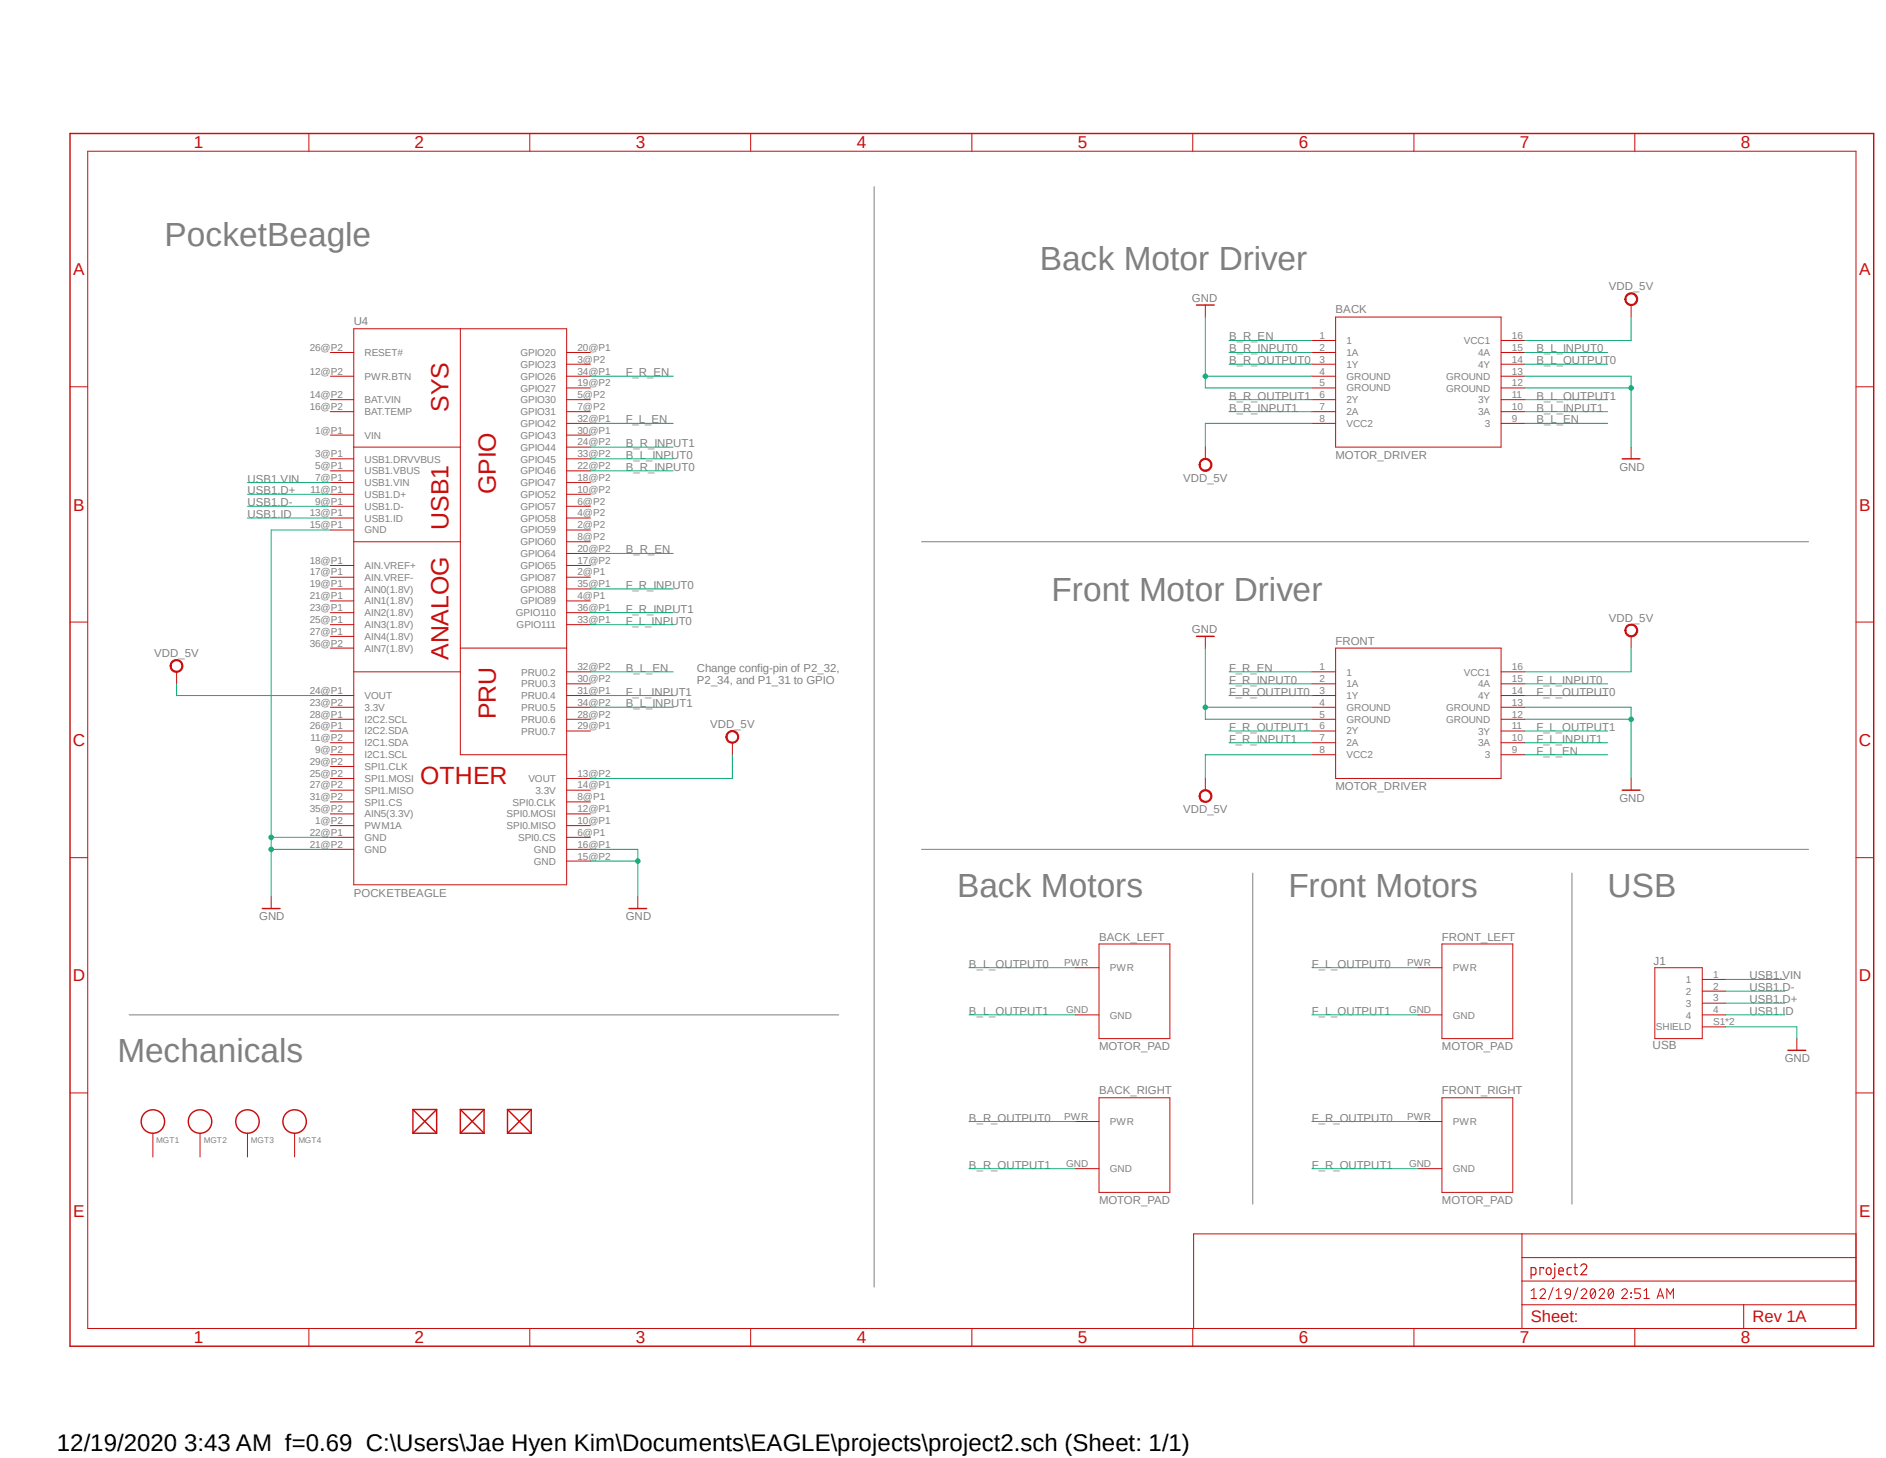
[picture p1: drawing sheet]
<?xml version="1.0" encoding="utf-8"?>
<!DOCTYPE eagle SYSTEM "eagle.dtd">
<eagle version="9.6.2">
<drawing>
<settings>
<setting alwaysvectorfont="no"/>
<setting verticaltext="up"/>
</settings>
<grid distance="0.1" unitdist="inch" unit="inch" style="lines" multiple="1" display="yes" altdistance="0.01" altunitdist="inch" altunit="inch"/>
<schematic xreflabel="%F%N/%S.%C%R" xrefpart="/%S.%C%R">
<libraries>
<library name="project2">
<symbols>
<symbol name="FRAMES_A3L-LOC">
<wire x1="241.3" y1="3.81" x2="311.785" y2="3.81" width="0.1016" layer="94"/>
<wire x1="311.785" y1="3.81" x2="359.41" y2="3.81" width="0.1016" layer="94"/>
<wire x1="359.41" y1="3.81" x2="383.54" y2="3.81" width="0.1016" layer="94"/>
<wire x1="383.54" y1="3.81" x2="383.54" y2="8.89" width="0.1016" layer="94"/>
<wire x1="383.54" y1="8.89" x2="383.54" y2="13.97" width="0.1016" layer="94"/>
<wire x1="383.54" y1="13.97" x2="383.54" y2="19.05" width="0.1016" layer="94"/>
<wire x1="383.54" y1="19.05" x2="383.54" y2="24.13" width="0.1016" layer="94"/>
<wire x1="241.3" y1="3.81" x2="241.3" y2="24.13" width="0.1016" layer="94"/>
<wire x1="241.3" y1="24.13" x2="311.785" y2="24.13" width="0.1016" layer="94"/>
<wire x1="311.785" y1="24.13" x2="383.54" y2="24.13" width="0.1016" layer="94"/>
<wire x1="359.41" y1="3.81" x2="359.41" y2="8.89" width="0.1016" layer="94"/>
<wire x1="359.41" y1="8.89" x2="383.54" y2="8.89" width="0.1016" layer="94"/>
<wire x1="359.41" y1="8.89" x2="311.785" y2="8.89" width="0.1016" layer="94"/>
<wire x1="311.785" y1="8.89" x2="311.785" y2="3.81" width="0.1016" layer="94"/>
<wire x1="311.785" y1="8.89" x2="311.785" y2="13.97" width="0.1016" layer="94"/>
<wire x1="311.785" y1="13.97" x2="383.54" y2="13.97" width="0.1016" layer="94"/>
<wire x1="311.785" y1="13.97" x2="311.785" y2="19.05" width="0.1016" layer="94"/>
<wire x1="311.785" y1="19.05" x2="383.54" y2="19.05" width="0.1016" layer="94"/>
<wire x1="311.785" y1="19.05" x2="311.785" y2="24.13" width="0.1016" layer="94"/>
<text x="313.69" y="15.24" size="2.54" layer="94" font="vector">&gt;DRAWING_NAME</text>
<text x="313.69" y="10.16" size="2.286" layer="94" font="vector">&gt;LAST_DATE_TIME</text>
<text x="313.69" y="5.08" size="2.54" layer="94">Sheet:</text>
<frame x1="0" y1="0" x2="387.35" y2="260.35" columns="8" rows="5" layer="94"/>
<text x="361.315" y="5.08" size="2.54" layer="94">Rev 1A</text>
</symbol>
<symbol name="POCKETBEAGLE">
<wire x1="0" y1="0" x2="0" y2="45.72" width="0.1524" layer="94"/>
<wire x1="0" y1="45.72" x2="0" y2="73.66" width="0.1524" layer="94"/>
<wire x1="0" y1="73.66" x2="0" y2="93.98" width="0.1524" layer="94"/>
<wire x1="0" y1="93.98" x2="0" y2="119.38" width="0.1524" layer="94"/>
<wire x1="45.72" y1="119.38" x2="45.72" y2="50.8" width="0.1524" layer="94"/>
<wire x1="45.72" y1="50.8" x2="45.72" y2="27.94" width="0.1524" layer="94"/>
<wire x1="45.72" y1="27.94" x2="45.72" y2="0" width="0.1524" layer="94"/>
<wire x1="45.72" y1="0" x2="0" y2="0" width="0.1524" layer="94"/>
<pin name="RESET#" x="-5.08" y="114.3" length="middle"/>
<pin name="PWR.BTN" x="-5.08" y="109.22" length="middle"/>
<pin name="BAT.VIN" x="-5.08" y="104.14" length="middle" direction="pwr"/>
<pin name="BAT.TEMP" x="-5.08" y="101.6" length="middle"/>
<pin name="VIN" x="-5.08" y="96.52" length="middle" direction="pwr"/>
<pin name="USB1.DRVVBUS" x="-5.08" y="91.44" length="middle"/>
<pin name="USB1.VBUS" x="-5.08" y="88.9" length="middle"/>
<pin name="USB1.VIN" x="-5.08" y="86.36" length="middle"/>
<pin name="USB1.D+" x="-5.08" y="83.82" length="middle"/>
<pin name="USB1.D-" x="-5.08" y="81.28" length="middle"/>
<pin name="USB1.ID" x="-5.08" y="78.74" length="middle"/>
<pin name="GND@1" x="-5.08" y="76.2" length="middle"/>
<pin name="VOUT@1" x="-5.08" y="40.64" length="middle" direction="pwr"/>
<pin name="3.3V@2" x="-5.08" y="38.1" length="middle"/>
<pin name="I2C2.SCL" x="-5.08" y="35.56" length="middle"/>
<pin name="GPIO42" x="50.8" y="99.06" length="middle" rot="R180"/>
<pin name="GPIO43" x="50.8" y="96.52" length="middle" rot="R180"/>
<pin name="I2C2.SDA" x="-5.08" y="33.02" length="middle"/>
<pin name="SPI1.CLK" x="-5.08" y="25.4" length="middle"/>
<pin name="SPI1.MOSI" x="-5.08" y="22.86" length="middle"/>
<pin name="SPI1.MISO" x="-5.08" y="20.32" length="middle"/>
<pin name="SPI1.CS" x="-5.08" y="17.78" length="middle"/>
<pin name="AIN5(3.3V)" x="-5.08" y="15.24" length="middle"/>
<pin name="GPIO26" x="50.8" y="109.22" length="middle" rot="R180"/>
<pin name="GPIO45" x="50.8" y="91.44" length="middle" rot="R180"/>
<pin name="GPIO110" x="50.8" y="58.42" length="middle" rot="R180"/>
<pin name="GND@3" x="-5.08" y="10.16" length="middle" direction="pwr"/>
<pin name="GND@5" x="-5.08" y="7.62" length="middle" direction="pwr"/>
<pin name="AIN.VREF+" x="-5.08" y="68.58" length="middle"/>
<pin name="AIN.VREF-" x="-5.08" y="66.04" length="middle"/>
<pin name="AIN0(1.8V)" x="-5.08" y="63.5" length="middle"/>
<pin name="AIN1(1.8V)" x="-5.08" y="60.96" length="middle"/>
<pin name="AIN2(1.8V)" x="-5.08" y="58.42" length="middle"/>
<pin name="AIN3(1.8V)" x="-5.08" y="55.88" length="middle"/>
<pin name="AIN4(1.8V)" x="-5.08" y="53.34" length="middle"/>
<pin name="AIN7(1.8V)" x="-5.08" y="50.8" length="middle"/>
<pin name="VOUT@2" x="50.8" y="22.86" length="middle" direction="pwr" rot="R180"/>
<pin name="3.3V@1" x="50.8" y="20.32" length="middle" rot="R180"/>
<pin name="I2C1.SCL" x="-5.08" y="27.94" length="middle"/>
<pin name="I2C1.SDA" x="-5.08" y="30.48" length="middle"/>
<pin name="GPIO31" x="50.8" y="101.6" length="middle" rot="R180"/>
<pin name="GPIO30" x="50.8" y="104.14" length="middle" rot="R180"/>
<pin name="SPI0.CLK" x="50.8" y="17.78" length="middle" rot="R180"/>
<pin name="SPI0.MOSI" x="50.8" y="15.24" length="middle" rot="R180"/>
<pin name="SPI0.MISO" x="50.8" y="12.7" length="middle" rot="R180"/>
<pin name="SPI0.CS" x="50.8" y="10.16" length="middle" rot="R180"/>
<pin name="GPIO87" x="50.8" y="66.04" length="middle" rot="R180"/>
<pin name="GPIO23" x="50.8" y="111.76" length="middle" rot="R180"/>
<pin name="GPIO89" x="50.8" y="60.96" length="middle" rot="R180"/>
<pin name="PWM1A" x="-5.08" y="12.7" length="middle"/>
<pin name="GND@2" x="50.8" y="7.62" length="middle" direction="pwr" rot="R180"/>
<pin name="GND@4" x="50.8" y="5.08" length="middle" direction="pwr" rot="R180"/>
<pin name="GPIO20" x="50.8" y="114.3" length="middle" rot="R180"/>
<pin name="GPIO27" x="50.8" y="106.68" length="middle" rot="R180"/>
<pin name="GPIO44" x="50.8" y="93.98" length="middle" rot="R180"/>
<pin name="GPIO46" x="50.8" y="88.9" length="middle" rot="R180"/>
<pin name="GPIO47" x="50.8" y="86.36" length="middle" rot="R180"/>
<pin name="GPIO52" x="50.8" y="83.82" length="middle" rot="R180"/>
<pin name="GPIO57" x="50.8" y="81.28" length="middle" rot="R180"/>
<pin name="GPIO58" x="50.8" y="78.74" length="middle" rot="R180"/>
<pin name="GPIO59" x="50.8" y="76.2" length="middle" rot="R180"/>
<pin name="GPIO60" x="50.8" y="73.66" length="middle" rot="R180"/>
<pin name="GPIO64" x="50.8" y="71.12" length="middle" rot="R180"/>
<pin name="GPIO65" x="50.8" y="68.58" length="middle" rot="R180"/>
<pin name="GPIO111" x="50.8" y="55.88" length="middle" rot="R180"/>
<pin name="PRU0.2" x="50.8" y="45.72" length="middle" rot="R180"/>
<pin name="PRU0.3" x="50.8" y="43.18" length="middle" rot="R180"/>
<pin name="PRU0.4" x="50.8" y="40.64" length="middle" rot="R180"/>
<pin name="PRU0.5" x="50.8" y="38.1" length="middle" rot="R180"/>
<pin name="PRU0.6" x="50.8" y="35.56" length="middle" rot="R180"/>
<pin name="PRU0.7" x="50.8" y="33.02" length="middle" rot="R180"/>
<wire x1="0" y1="119.38" x2="22.86" y2="119.38" width="0.1524" layer="94"/>
<wire x1="22.86" y1="119.38" x2="45.72" y2="119.38" width="0.1524" layer="94"/>
<wire x1="0" y1="93.98" x2="22.86" y2="93.98" width="0.1524" layer="94"/>
<wire x1="22.86" y1="93.98" x2="22.86" y2="119.38" width="0.1524" layer="94"/>
<text x="20.32" y="101.6" size="3.81" layer="94" rot="R90">SYS</text>
<wire x1="0" y1="73.66" x2="22.86" y2="73.66" width="0.1524" layer="94"/>
<wire x1="22.86" y1="73.66" x2="22.86" y2="93.98" width="0.1524" layer="94"/>
<text x="20.32" y="76.2" size="3.81" layer="94" rot="R90">USB1</text>
<wire x1="0" y1="45.72" x2="22.86" y2="45.72" width="0.1524" layer="94"/>
<wire x1="22.86" y1="45.72" x2="22.86" y2="50.8" width="0.1524" layer="94"/>
<text x="20.32" y="48.26" size="3.81" layer="94" rot="R90">ANALOG</text>
<wire x1="22.86" y1="50.8" x2="22.86" y2="73.66" width="0.1524" layer="94"/>
<wire x1="22.86" y1="50.8" x2="45.72" y2="50.8" width="0.1524" layer="94"/>
<text x="30.48" y="83.82" size="3.81" layer="94" rot="R90">GPIO</text>
<wire x1="45.72" y1="27.94" x2="22.86" y2="27.94" width="0.1524" layer="94"/>
<wire x1="22.86" y1="27.94" x2="22.86" y2="45.72" width="0.1524" layer="94"/>
<text x="30.48" y="35.56" size="3.81" layer="94" rot="R90">PRU</text>
<text x="33.02" y="25.4" size="3.81" layer="94" rot="R180">OTHER</text>
<text x="0" y="121.92" size="1.778" layer="95" rot="MR180">&gt;NAME</text>
<text x="0" y="-2.54" size="1.778" layer="96">&gt;VALUE</text>
<pin name="GPIO88" x="50.8" y="63.5" length="middle" rot="R180"/>
</symbol>
<symbol name="292303-9">
<wire x1="-5.08" y1="7.62" x2="-5.08" y2="-7.62" width="0.127" layer="94"/>
<wire x1="-5.08" y1="-7.62" x2="5.08" y2="-7.62" width="0.127" layer="94"/>
<wire x1="5.08" y1="-7.62" x2="5.08" y2="7.62" width="0.127" layer="94"/>
<wire x1="5.08" y1="7.62" x2="-5.08" y2="7.62" width="0.127" layer="94"/>
<text x="-5.33773125" y="8.13368125" size="1.779240625" layer="95">&gt;NAME</text>
<text x="-5.5921" y="-9.91326875" size="1.779309375" layer="96">&gt;VALUE</text>
<pin name="1" x="10.16" y="5.08" length="middle" direction="pas" rot="R180"/>
<pin name="2" x="10.16" y="2.54" length="middle" direction="pas" rot="R180"/>
<pin name="3" x="10.16" y="0" length="middle" direction="pas" rot="R180"/>
<pin name="4" x="10.16" y="-2.54" length="middle" direction="pas" rot="R180"/>
<pin name="SHIELD" x="10.16" y="-5.08" length="middle" direction="pas" rot="R180"/>
</symbol>
<symbol name="VDD_5V">
<circle x="0" y="1.27" radius="1.27" width="0.254" layer="94"/>
<pin name="VDD_5V" x="0" y="-2.54" visible="off" length="short" direction="sup" rot="R90"/>
<text x="0" y="4.064" size="1.778" layer="96" align="center">&gt;VALUE</text>
</symbol>
<symbol name="GND">
<wire x1="-1.905" y1="0" x2="1.905" y2="0" width="0.254" layer="94"/>
<pin name="GND" x="0" y="2.54" visible="off" length="short" direction="sup" rot="R270"/>
<text x="-2.54" y="-2.54" size="1.778" layer="96">&gt;VALUE</text>
</symbol>
<symbol name="MOTOR_PAD">
<wire x1="0" y1="0" x2="0" y2="20.32" width="0.1524" layer="94"/>
<wire x1="0" y1="20.32" x2="15.24" y2="20.32" width="0.1524" layer="94"/>
<wire x1="15.24" y1="20.32" x2="15.24" y2="0" width="0.1524" layer="94"/>
<wire x1="15.24" y1="0" x2="0" y2="0" width="0.1524" layer="94"/>
<pin name="PWR" x="-5.08" y="15.24" length="middle"/>
<pin name="GND" x="-5.08" y="5.08" length="middle"/>
<text x="0" y="-2.54" size="1.778" layer="96">&gt;VALUE</text>
<text x="0" y="22.86" size="1.778" layer="95" rot="MR180">&gt;NAME</text>
</symbol>
<symbol name="MOTOR_DRIVER">
<pin name="1" x="-5.08" y="22.86" length="middle" direction="pas"/>
<pin name="1A" x="-5.08" y="20.32" length="middle" direction="in"/>
<pin name="1Y" x="-5.08" y="17.78" length="middle" direction="out"/>
<pin name="GROUND@1" x="-5.08" y="15.24" length="middle" direction="pas"/>
<pin name="GROUND@2" x="-5.08" y="12.7" length="middle" direction="pas"/>
<pin name="2Y" x="-5.08" y="10.16" length="middle" direction="out"/>
<pin name="2A" x="-5.08" y="7.62" length="middle" direction="in"/>
<pin name="VCC2" x="-5.08" y="5.08" length="middle" direction="pwr"/>
<pin name="3" x="40.64" y="5.08" length="middle" direction="pas" rot="R180"/>
<pin name="3A" x="40.64" y="7.62" length="middle" direction="in" rot="R180"/>
<pin name="3Y" x="40.64" y="10.16" length="middle" direction="out" rot="R180"/>
<pin name="GROUND@3" x="40.64" y="15.24" length="middle" direction="pas" rot="R180"/>
<pin name="4Y" x="40.64" y="17.78" length="middle" direction="out" rot="R180"/>
<pin name="4A" x="40.64" y="20.32" length="middle" direction="in" rot="R180"/>
<pin name="VCC1" x="40.64" y="22.86" length="middle" direction="pwr" rot="R180"/>
<wire x1="0" y1="27.94" x2="0" y2="0" width="0.1524" layer="94"/>
<wire x1="0" y1="0" x2="35.56" y2="0" width="0.1524" layer="94"/>
<wire x1="35.56" y1="0" x2="35.56" y2="27.94" width="0.1524" layer="94"/>
<wire x1="35.56" y1="27.94" x2="0" y2="27.94" width="0.1524" layer="94"/>
<text x="0" y="-2.54" size="1.778" layer="96">&gt;VALUE</text>
<text x="0" y="30.48" size="1.778" layer="95" rot="MR180">&gt;NAME</text>
<pin name="GROUND@4" x="40.64" y="12.7" length="middle" direction="pas" rot="R180"/>
</symbol>
<symbol name="MOUNTING_HOLE">
<circle x="0" y="2.54" radius="2.54" width="0.254" layer="94"/>
<pin name="P$1" x="0" y="-5.08" visible="off" length="middle" rot="R90"/>
<text x="0.762" y="-2.032" size="1.27" layer="95">&gt;NAME</text>
</symbol>
<symbol name="FIDUCIAL">
<wire x1="-2.54" y1="-2.54" x2="2.54" y2="2.54" width="0.254" layer="94"/>
<wire x1="-2.54" y1="2.54" x2="2.54" y2="-2.54" width="0.254" layer="94"/>
<wire x1="-2.54" y1="2.54" x2="2.54" y2="2.54" width="0.254" layer="94"/>
<wire x1="2.54" y1="2.54" x2="2.54" y2="-2.54" width="0.254" layer="94"/>
<wire x1="2.54" y1="-2.54" x2="-2.54" y2="-2.54" width="0.254" layer="94"/>
<wire x1="-2.54" y1="-2.54" x2="-2.54" y2="2.54" width="0.254" layer="94"/>
<pin name="P$1" x="0" y="0" visible="off" length="point" direction="nc"/>
</symbol>
</symbols>
<devicesets>
<deviceset name="FRAMES_A3L-LOC" prefix="FRAME" uservalue="yes">
<gates>
<gate name="G$1" symbol="FRAMES_A3L-LOC" x="0" y="0"/>
</gates>
<devices>
<device name="">
<technologies>
<technology name=""/>
</technologies>
</device>
</devices>
</deviceset>
<deviceset name="POCKETBEAGLE" prefix="U">
<gates>
<gate name="G$1" symbol="POCKETBEAGLE" x="0" y="0"/>
</gates>
<devices>
<device name="" package="POCKETBEAGLE">
<connects>
<connect gate="G$1" pin="3.3V@1" pad="14@P1"/>
<connect gate="G$1" pin="3.3V@2" pad="23@P2"/>
<connect gate="G$1" pin="AIN.VREF+" pad="18@P1"/>
<connect gate="G$1" pin="AIN.VREF-" pad="17@P1"/>
<connect gate="G$1" pin="AIN0(1.8V)" pad="19@P1"/>
<connect gate="G$1" pin="AIN1(1.8V)" pad="21@P1"/>
<connect gate="G$1" pin="AIN2(1.8V)" pad="23@P1"/>
<connect gate="G$1" pin="AIN3(1.8V)" pad="25@P1"/>
<connect gate="G$1" pin="AIN4(1.8V)" pad="27@P1"/>
<connect gate="G$1" pin="AIN5(3.3V)" pad="35@P2"/>
<connect gate="G$1" pin="AIN7(1.8V)" pad="36@P2"/>
<connect gate="G$1" pin="BAT.TEMP" pad="16@P2"/>
<connect gate="G$1" pin="BAT.VIN" pad="14@P2"/>
<connect gate="G$1" pin="GND@1" pad="15@P1"/>
<connect gate="G$1" pin="GND@2" pad="16@P1"/>
<connect gate="G$1" pin="GND@3" pad="22@P1"/>
<connect gate="G$1" pin="GND@4" pad="15@P2"/>
<connect gate="G$1" pin="GND@5" pad="21@P2"/>
<connect gate="G$1" pin="GPIO110" pad="36@P1"/>
<connect gate="G$1" pin="GPIO111" pad="33@P1"/>
<connect gate="G$1" pin="GPIO20" pad="20@P1"/>
<connect gate="G$1" pin="GPIO23" pad="3@P2"/>
<connect gate="G$1" pin="GPIO26" pad="34@P1"/>
<connect gate="G$1" pin="GPIO27" pad="19@P2"/>
<connect gate="G$1" pin="GPIO30" pad="5@P2"/>
<connect gate="G$1" pin="GPIO31" pad="7@P2"/>
<connect gate="G$1" pin="GPIO42" pad="32@P1"/>
<connect gate="G$1" pin="GPIO43" pad="30@P1"/>
<connect gate="G$1" pin="GPIO44" pad="24@P2"/>
<connect gate="G$1" pin="GPIO45" pad="33@P2"/>
<connect gate="G$1" pin="GPIO46" pad="22@P2"/>
<connect gate="G$1" pin="GPIO47" pad="18@P2"/>
<connect gate="G$1" pin="GPIO52" pad="10@P2"/>
<connect gate="G$1" pin="GPIO57" pad="6@P2"/>
<connect gate="G$1" pin="GPIO58" pad="4@P2"/>
<connect gate="G$1" pin="GPIO59" pad="2@P2"/>
<connect gate="G$1" pin="GPIO60" pad="8@P2"/>
<connect gate="G$1" pin="GPIO64" pad="20@P2"/>
<connect gate="G$1" pin="GPIO65" pad="17@P2"/>
<connect gate="G$1" pin="GPIO87" pad="2@P1"/>
<connect gate="G$1" pin="GPIO88" pad="35@P1"/>
<connect gate="G$1" pin="GPIO89" pad="4@P1"/>
<connect gate="G$1" pin="I2C1.SCL" pad="9@P2"/>
<connect gate="G$1" pin="I2C1.SDA" pad="11@P2"/>
<connect gate="G$1" pin="I2C2.SCL" pad="28@P1"/>
<connect gate="G$1" pin="I2C2.SDA" pad="26@P1"/>
<connect gate="G$1" pin="PRU0.2" pad="32@P2"/>
<connect gate="G$1" pin="PRU0.3" pad="30@P2"/>
<connect gate="G$1" pin="PRU0.4" pad="31@P1"/>
<connect gate="G$1" pin="PRU0.5" pad="34@P2"/>
<connect gate="G$1" pin="PRU0.6" pad="28@P2"/>
<connect gate="G$1" pin="PRU0.7" pad="29@P1"/>
<connect gate="G$1" pin="PWM1A" pad="1@P2"/>
<connect gate="G$1" pin="PWR.BTN" pad="12@P2"/>
<connect gate="G$1" pin="RESET#" pad="26@P2"/>
<connect gate="G$1" pin="SPI0.CLK" pad="8@P1"/>
<connect gate="G$1" pin="SPI0.CS" pad="6@P1"/>
<connect gate="G$1" pin="SPI0.MISO" pad="10@P1"/>
<connect gate="G$1" pin="SPI0.MOSI" pad="12@P1"/>
<connect gate="G$1" pin="SPI1.CLK" pad="29@P2"/>
<connect gate="G$1" pin="SPI1.CS" pad="31@P2"/>
<connect gate="G$1" pin="SPI1.MISO" pad="27@P2"/>
<connect gate="G$1" pin="SPI1.MOSI" pad="25@P2"/>
<connect gate="G$1" pin="USB1.D+" pad="11@P1"/>
<connect gate="G$1" pin="USB1.D-" pad="9@P1"/>
<connect gate="G$1" pin="USB1.DRVVBUS" pad="3@P1"/>
<connect gate="G$1" pin="USB1.ID" pad="13@P1"/>
<connect gate="G$1" pin="USB1.VBUS" pad="5@P1"/>
<connect gate="G$1" pin="USB1.VIN" pad="7@P1"/>
<connect gate="G$1" pin="VIN" pad="1@P1"/>
<connect gate="G$1" pin="VOUT@1" pad="24@P1"/>
<connect gate="G$1" pin="VOUT@2" pad="13@P2"/>
</connects>
<technologies>
<technology name=""/>
</technologies>
</device>
</devices>
</deviceset>
<deviceset name="USB" prefix="J">
<gates>
<gate name="G$1" symbol="292303-9" x="0" y="0"/>
</gates>
<devices>
<device name="" package="J_SMD_292303-9-4_2,2.5_14.85_14.06_8.9">
<connects>
<connect gate="G$1" pin="1" pad="1"/>
<connect gate="G$1" pin="2" pad="2"/>
<connect gate="G$1" pin="3" pad="3"/>
<connect gate="G$1" pin="4" pad="4"/>
<connect gate="G$1" pin="SHIELD" pad="S1 S2"/>
</connects>
<technologies>
<technology name="">
<attribute name="AVAILABILITY" value="Good"/>
<attribute name="CENTERLINE_PITCH" value="2 mm[.078 in]"/>
<attribute name="COMMENT" value="292303-9"/>
<attribute name="DESCRIPTION" value=" Conn USB 2.0 Type A RCP 4 POS Solder RA Thru-Hole 4 Terminal 1 Port Automotive Tray "/>
<attribute name="EU_ROHS_COMPLIANCE" value="Compliant"/>
<attribute name="MF" value="TE Connectivity"/>
<attribute name="MP" value="292303-9"/>
<attribute name="NUMBER_OF_POSITIONS" value="4"/>
<attribute name="PACKAGE" value="None"/>
<attribute name="PRICE" value="None"/>
<attribute name="PRODUCT_TYPE" value="Connector"/>
<attribute name="PURCHASE-URL" value="https://pricing.snapeda.com/search/part/292303-9/?ref=eda"/>
</technology>
</technologies>
</device>
</devices>
</deviceset>
<deviceset name="VDD_5V" prefix="SUPPLY">
<gates>
<gate name="G$1" symbol="VDD_5V" x="0" y="2.54"/>
</gates>
<devices>
<device name="">
<technologies>
<technology name=""/>
</technologies>
</device>
</devices>
</deviceset>
<deviceset name="GND" prefix="GND">
<gates>
<gate name="1" symbol="GND" x="0" y="0"/>
</gates>
<devices>
<device name="">
<technologies>
<technology name=""/>
</technologies>
</device>
</devices>
</deviceset>
<deviceset name="MOTOR_PAD" prefix="U">
<gates>
<gate name="G$1" symbol="MOTOR_PAD" x="0" y="0"/>
</gates>
<devices>
<device name="" package="MOTOR_PAD">
<connects>
<connect gate="G$1" pin="GND" pad="GND"/>
<connect gate="G$1" pin="PWR" pad="PWR"/>
</connects>
<technologies>
<technology name=""/>
</technologies>
</device>
</devices>
</deviceset>
<deviceset name="MOTOR_DRIVER" prefix="U">
<gates>
<gate name="A" symbol="MOTOR_DRIVER" x="0" y="0"/>
</gates>
<devices>
<device name="" package="MOTOR_DRIVER">
<connects>
<connect gate="A" pin="1" pad="1"/>
<connect gate="A" pin="1A" pad="2"/>
<connect gate="A" pin="1Y" pad="3"/>
<connect gate="A" pin="2A" pad="7"/>
<connect gate="A" pin="2Y" pad="6"/>
<connect gate="A" pin="3" pad="9"/>
<connect gate="A" pin="3A" pad="10"/>
<connect gate="A" pin="3Y" pad="11"/>
<connect gate="A" pin="4A" pad="15"/>
<connect gate="A" pin="4Y" pad="14"/>
<connect gate="A" pin="GROUND@1" pad="4"/>
<connect gate="A" pin="GROUND@2" pad="5"/>
<connect gate="A" pin="GROUND@3" pad="13"/>
<connect gate="A" pin="GROUND@4" pad="12"/>
<connect gate="A" pin="VCC1" pad="16"/>
<connect gate="A" pin="VCC2" pad="8"/>
</connects>
<technologies>
<technology name="">
<attribute name="DATASHEET_URL" value="http://www.ti.com/lit/gpn/L293D" constant="no"/>
<attribute name="DESCRIPTION" value="Quadruple Half-H Drivers" constant="no"/>
<attribute name="FAMILY_NAME" value="PERIPHERAL DRIVER AND ACTUATOR" constant="no"/>
<attribute name="GENERIC_PART_NUMBER" value="L293D" constant="no"/>
<attribute name="INDUSTRY_STD_PKG_TYPE" value="PDIP" constant="no"/>
<attribute name="MANUFACTURER" value="Texas Instruments" constant="no"/>
<attribute name="PACKAGE_DESIGNATOR" value="NE" constant="no"/>
<attribute name="PIN_COUNT" value="16" constant="no"/>
</technology>
</technologies>
</device>
</devices>
</deviceset>
<deviceset name="MOUNTING_HOLE" prefix="MGT">
<gates>
<gate name="G$1" symbol="MOUNTING_HOLE" x="0" y="0"/>
</gates>
<devices>
<device name="" package="MOUNTING_HOLE">
<connects>
<connect gate="G$1" pin="P$1" pad="P$1"/>
</connects>
<technologies>
<technology name=""/>
</technologies>
</device>
</devices>
</deviceset>
<deviceset name="FIDUCIAL" prefix="FUD">
<gates>
<gate name="G$1" symbol="FIDUCIAL" x="0" y="0"/>
</gates>
<devices>
<device name="" package="FIDUCIAL_40MIL">
<connects>
<connect gate="G$1" pin="P$1" pad="P$1"/>
</connects>
<technologies>
<technology name=""/>
</technologies>
</device>
</devices>
</deviceset>
</devicesets>
</library>
</libraries>
<attributes>
</attributes>
<variantdefs>
</variantdefs>
<classes>
<class number="0" name="default" width="0" drill="0">
</class>
</classes>
<parts>
<part name="FRAME1" library="project2" deviceset="FRAMES_A3L-LOC" device=""/>
<part name="U4" library="project2" deviceset="POCKETBEAGLE" device=""/>
<part name="J1" library="project2" deviceset="USB" device=""/>
<part name="SUPPLY1" library="project2" deviceset="VDD_5V" device=""/>
<part name="SUPPLY2" library="project2" deviceset="VDD_5V" device=""/>
<part name="GND1" library="project2" deviceset="GND" device=""/>
<part name="GND2" library="project2" deviceset="GND" device=""/>
<part name="FRONT_LEFT" library="project2" deviceset="MOTOR_PAD" device=""/>
<part name="BACK_LEFT" library="project2" deviceset="MOTOR_PAD" device=""/>
<part name="BACK_RIGHT" library="project2" deviceset="MOTOR_PAD" device=""/>
<part name="FRONT_RIGHT" library="project2" deviceset="MOTOR_PAD" device=""/>
<part name="GND3" library="project2" deviceset="GND" device=""/>
<part name="BACK" library="project2" deviceset="MOTOR_DRIVER" device=""/>
<part name="FRONT" library="project2" deviceset="MOTOR_DRIVER" device=""/>
<part name="GND4" library="project2" deviceset="GND" device=""/>
<part name="GND5" library="project2" deviceset="GND" device=""/>
<part name="SUPPLY3" library="project2" deviceset="VDD_5V" device=""/>
<part name="SUPPLY4" library="project2" deviceset="VDD_5V" device=""/>
<part name="SUPPLY5" library="project2" deviceset="VDD_5V" device=""/>
<part name="SUPPLY6" library="project2" deviceset="VDD_5V" device=""/>
<part name="GND6" library="project2" deviceset="GND" device=""/>
<part name="GND7" library="project2" deviceset="GND" device=""/>
<part name="MGT1" library="project2" deviceset="MOUNTING_HOLE" device=""/>
<part name="MGT2" library="project2" deviceset="MOUNTING_HOLE" device=""/>
<part name="MGT3" library="project2" deviceset="MOUNTING_HOLE" device=""/>
<part name="MGT4" library="project2" deviceset="MOUNTING_HOLE" device=""/>
<part name="FUD1" library="project2" deviceset="FIDUCIAL" device=""/>
<part name="FUD2" library="project2" deviceset="FIDUCIAL" device=""/>
<part name="FUD3" library="project2" deviceset="FIDUCIAL" device=""/>
</parts>
<sheets>
<sheet>
<plain>
<wire x1="172.72" y1="248.92" x2="172.72" y2="12.7" width="0.1524" layer="97"/>
<wire x1="182.88" y1="172.72" x2="373.38" y2="172.72" width="0.1524" layer="97"/>
<wire x1="182.88" y1="106.68" x2="373.38" y2="106.68" width="0.1524" layer="97"/>
<wire x1="254" y1="101.6" x2="254" y2="30.48" width="0.1524" layer="97"/>
<wire x1="322.58" y1="101.6" x2="322.58" y2="30.48" width="0.1524" layer="97"/>
<text x="20.32" y="236.22" size="5.08" layer="97">PocketBeagle</text>
<text x="208.28" y="231.14" size="5.08" layer="97">Back Motor Driver</text>
<text x="210.82" y="160.02" size="5.08" layer="97">Front Motor Driver</text>
<text x="190.5" y="96.52" size="5.08" layer="97">Back Motors</text>
<text x="261.62" y="96.52" size="5.08" layer="97">Front Motors</text>
<text x="330.2" y="96.52" size="5.08" layer="97">USB</text>
<text x="134.62" y="142.24" size="1.778" layer="97">Change config-pin of P2_32,
P2_34, and P1_31 to GPIO</text>
<wire x1="12.7" y1="71.12" x2="165.1" y2="71.12" width="0.1524" layer="97"/>
<text x="10.16" y="60.96" size="5.08" layer="97">Mechanicals</text>
</plain>
<instances>
<instance part="FRAME1" gate="G$1" x="0" y="0" smashed="yes">
<attribute name="DRAWING_NAME" x="313.69" y="15.24" size="2.54" layer="94" font="vector"/>
<attribute name="LAST_DATE_TIME" x="313.69" y="10.16" size="2.286" layer="94" font="vector"/>
</instance>
<instance part="U4" gate="G$1" x="60.96" y="99.06" smashed="yes">
<attribute name="NAME" x="60.96" y="220.98" size="1.778" layer="95" rot="MR180"/>
<attribute name="VALUE" x="60.96" y="96.52" size="1.778" layer="96"/>
</instance>
<instance part="J1" gate="G$1" x="345.44" y="73.66" smashed="yes">
<attribute name="NAME" x="340.10226875" y="81.79368125" size="1.779240625" layer="95"/>
<attribute name="VALUE" x="339.8479" y="63.74673125" size="1.779309375" layer="96"/>
</instance>
<instance part="SUPPLY1" gate="G$1" x="22.86" y="144.78" smashed="yes">
<attribute name="VALUE" x="22.86" y="148.844" size="1.778" layer="96" align="center"/>
</instance>
<instance part="SUPPLY2" gate="G$1" x="142.24" y="129.54" smashed="yes">
<attribute name="VALUE" x="142.24" y="133.604" size="1.778" layer="96" align="center"/>
</instance>
<instance part="GND1" gate="1" x="43.18" y="93.98" smashed="yes">
<attribute name="VALUE" x="40.64" y="91.44" size="1.778" layer="96"/>
</instance>
<instance part="GND2" gate="1" x="121.92" y="93.98" smashed="yes">
<attribute name="VALUE" x="119.38" y="91.44" size="1.778" layer="96"/>
</instance>
<instance part="FRONT_LEFT" gate="G$1" x="294.64" y="66.04" smashed="yes">
<attribute name="VALUE" x="294.64" y="63.5" size="1.778" layer="96"/>
<attribute name="NAME" x="294.64" y="88.9" size="1.778" layer="95" rot="MR180"/>
</instance>
<instance part="BACK_LEFT" gate="G$1" x="220.98" y="66.04" smashed="yes">
<attribute name="VALUE" x="220.98" y="63.5" size="1.778" layer="96"/>
<attribute name="NAME" x="220.98" y="88.9" size="1.778" layer="95" rot="MR180"/>
</instance>
<instance part="BACK_RIGHT" gate="G$1" x="220.98" y="33.02" smashed="yes">
<attribute name="VALUE" x="220.98" y="30.48" size="1.778" layer="96"/>
<attribute name="NAME" x="220.98" y="55.88" size="1.778" layer="95" rot="MR180"/>
</instance>
<instance part="FRONT_RIGHT" gate="G$1" x="294.64" y="33.02" smashed="yes">
<attribute name="VALUE" x="294.64" y="30.48" size="1.778" layer="96"/>
<attribute name="NAME" x="294.64" y="55.88" size="1.778" layer="95" rot="MR180"/>
</instance>
<instance part="GND3" gate="1" x="370.84" y="63.5" smashed="yes">
<attribute name="VALUE" x="368.3" y="60.96" size="1.778" layer="96"/>
</instance>
<instance part="BACK" gate="A" x="271.78" y="193.04" smashed="yes">
<attribute name="VALUE" x="271.78" y="190.5" size="1.778" layer="96"/>
<attribute name="NAME" x="271.78" y="223.52" size="1.778" layer="95" rot="MR180"/>
</instance>
<instance part="FRONT" gate="A" x="271.78" y="121.92" smashed="yes">
<attribute name="VALUE" x="271.78" y="119.38" size="1.778" layer="96"/>
<attribute name="NAME" x="271.78" y="152.4" size="1.778" layer="95" rot="MR180"/>
</instance>
<instance part="GND4" gate="1" x="243.84" y="223.52" smashed="yes" rot="R180">
<attribute name="VALUE" x="246.38" y="226.06" size="1.778" layer="96" rot="R180"/>
</instance>
<instance part="GND5" gate="1" x="335.28" y="190.5" smashed="yes">
<attribute name="VALUE" x="332.74" y="187.96" size="1.778" layer="96"/>
</instance>
<instance part="SUPPLY3" gate="G$1" x="335.28" y="223.52" smashed="yes">
<attribute name="VALUE" x="335.28" y="227.584" size="1.778" layer="96" align="center"/>
</instance>
<instance part="SUPPLY4" gate="G$1" x="243.84" y="190.5" smashed="yes" rot="R180">
<attribute name="VALUE" x="243.84" y="186.436" size="1.778" layer="96" rot="R180" align="center"/>
</instance>
<instance part="SUPPLY5" gate="G$1" x="243.84" y="119.38" smashed="yes" rot="R180">
<attribute name="VALUE" x="243.84" y="115.316" size="1.778" layer="96" rot="R180" align="center"/>
</instance>
<instance part="SUPPLY6" gate="G$1" x="335.28" y="152.4" smashed="yes">
<attribute name="VALUE" x="335.28" y="156.464" size="1.778" layer="96" align="center"/>
</instance>
<instance part="GND6" gate="1" x="335.28" y="119.38" smashed="yes">
<attribute name="VALUE" x="332.74" y="116.84" size="1.778" layer="96"/>
</instance>
<instance part="GND7" gate="1" x="243.84" y="152.4" smashed="yes" rot="R180">
<attribute name="VALUE" x="246.38" y="154.94" size="1.778" layer="96" rot="R180"/>
</instance>
<instance part="MGT1" gate="G$1" x="17.78" y="45.72" smashed="yes">
<attribute name="NAME" x="18.542" y="43.688" size="1.27" layer="95"/>
</instance>
<instance part="MGT2" gate="G$1" x="27.94" y="45.72" smashed="yes">
<attribute name="NAME" x="28.702" y="43.688" size="1.27" layer="95"/>
</instance>
<instance part="MGT3" gate="G$1" x="38.1" y="45.72" smashed="yes">
<attribute name="NAME" x="38.862" y="43.688" size="1.27" layer="95"/>
</instance>
<instance part="MGT4" gate="G$1" x="48.26" y="45.72" smashed="yes">
<attribute name="NAME" x="49.022" y="43.688" size="1.27" layer="95"/>
</instance>
<instance part="FUD1" gate="G$1" x="76.2" y="48.26" smashed="yes"/>
<instance part="FUD2" gate="G$1" x="86.36" y="48.26" smashed="yes"/>
<instance part="FUD3" gate="G$1" x="96.52" y="48.26" smashed="yes"/>
</instances>
<busses>
</busses>
<nets>
<net name="VDD_5V" class="0">
<segment>
<pinref part="U4" gate="G$1" pin="VOUT@1"/>
<pinref part="SUPPLY1" gate="G$1" pin="VDD_5V"/>
<wire x1="55.88" y1="139.7" x2="22.86" y2="139.7" width="0.1524" layer="91"/>
<wire x1="22.86" y1="139.7" x2="22.86" y2="142.24" width="0.1524" layer="91"/>
</segment>
<segment>
<pinref part="U4" gate="G$1" pin="VOUT@2"/>
<pinref part="SUPPLY2" gate="G$1" pin="VDD_5V"/>
<wire x1="111.76" y1="121.92" x2="142.24" y2="121.92" width="0.1524" layer="91"/>
<wire x1="142.24" y1="121.92" x2="142.24" y2="127" width="0.1524" layer="91"/>
</segment>
<segment>
<pinref part="BACK" gate="A" pin="VCC2"/>
<pinref part="SUPPLY4" gate="G$1" pin="VDD_5V"/>
<wire x1="266.7" y1="198.12" x2="243.84" y2="198.12" width="0.1524" layer="91"/>
<wire x1="243.84" y1="198.12" x2="243.84" y2="193.04" width="0.1524" layer="91"/>
</segment>
<segment>
<pinref part="BACK" gate="A" pin="VCC1"/>
<pinref part="SUPPLY3" gate="G$1" pin="VDD_5V"/>
<wire x1="312.42" y1="215.9" x2="335.28" y2="215.9" width="0.1524" layer="91"/>
<wire x1="335.28" y1="215.9" x2="335.28" y2="220.98" width="0.1524" layer="91"/>
</segment>
<segment>
<pinref part="FRONT" gate="A" pin="VCC2"/>
<pinref part="SUPPLY5" gate="G$1" pin="VDD_5V"/>
<wire x1="266.7" y1="127" x2="243.84" y2="127" width="0.1524" layer="91"/>
<wire x1="243.84" y1="127" x2="243.84" y2="121.92" width="0.1524" layer="91"/>
</segment>
<segment>
<pinref part="FRONT" gate="A" pin="VCC1"/>
<pinref part="SUPPLY6" gate="G$1" pin="VDD_5V"/>
<wire x1="312.42" y1="144.78" x2="335.28" y2="144.78" width="0.1524" layer="91"/>
<wire x1="335.28" y1="144.78" x2="335.28" y2="149.86" width="0.1524" layer="91"/>
</segment>
</net>
<net name="GND" class="0">
<segment>
<pinref part="U4" gate="G$1" pin="GND@5"/>
<pinref part="GND1" gate="1" pin="GND"/>
<wire x1="55.88" y1="106.68" x2="43.18" y2="106.68" width="0.1524" layer="91"/>
<wire x1="43.18" y1="106.68" x2="43.18" y2="96.52" width="0.1524" layer="91"/>
<pinref part="U4" gate="G$1" pin="GND@3"/>
<wire x1="55.88" y1="109.22" x2="43.18" y2="109.22" width="0.1524" layer="91"/>
<wire x1="43.18" y1="109.22" x2="43.18" y2="106.68" width="0.1524" layer="91"/>
<junction x="43.18" y="106.68"/>
<pinref part="U4" gate="G$1" pin="GND@1"/>
<wire x1="55.88" y1="175.26" x2="43.18" y2="175.26" width="0.1524" layer="91"/>
<wire x1="43.18" y1="175.26" x2="43.18" y2="109.22" width="0.1524" layer="91"/>
<junction x="43.18" y="109.22"/>
</segment>
<segment>
<pinref part="U4" gate="G$1" pin="GND@4"/>
<pinref part="GND2" gate="1" pin="GND"/>
<wire x1="111.76" y1="104.14" x2="121.92" y2="104.14" width="0.1524" layer="91"/>
<wire x1="121.92" y1="104.14" x2="121.92" y2="96.52" width="0.1524" layer="91"/>
<pinref part="U4" gate="G$1" pin="GND@2"/>
<wire x1="111.76" y1="106.68" x2="121.92" y2="106.68" width="0.1524" layer="91"/>
<wire x1="121.92" y1="106.68" x2="121.92" y2="104.14" width="0.1524" layer="91"/>
<junction x="121.92" y="104.14"/>
</segment>
<segment>
<pinref part="J1" gate="G$1" pin="SHIELD"/>
<pinref part="GND3" gate="1" pin="GND"/>
<wire x1="355.6" y1="68.58" x2="370.84" y2="68.58" width="0.1524" layer="91"/>
<wire x1="370.84" y1="68.58" x2="370.84" y2="66.04" width="0.1524" layer="91"/>
</segment>
<segment>
<pinref part="BACK" gate="A" pin="GROUND@2"/>
<pinref part="GND4" gate="1" pin="GND"/>
<wire x1="266.7" y1="205.74" x2="243.84" y2="205.74" width="0.1524" layer="91"/>
<wire x1="243.84" y1="205.74" x2="243.84" y2="208.28" width="0.1524" layer="91"/>
<pinref part="BACK" gate="A" pin="GROUND@1"/>
<wire x1="243.84" y1="208.28" x2="243.84" y2="220.98" width="0.1524" layer="91"/>
<wire x1="266.7" y1="208.28" x2="243.84" y2="208.28" width="0.1524" layer="91"/>
<junction x="243.84" y="208.28"/>
</segment>
<segment>
<pinref part="BACK" gate="A" pin="GROUND@3"/>
<pinref part="GND5" gate="1" pin="GND"/>
<wire x1="312.42" y1="208.28" x2="335.28" y2="208.28" width="0.1524" layer="91"/>
<wire x1="335.28" y1="208.28" x2="335.28" y2="205.74" width="0.1524" layer="91"/>
<pinref part="BACK" gate="A" pin="GROUND@4"/>
<wire x1="335.28" y1="205.74" x2="335.28" y2="193.04" width="0.1524" layer="91"/>
<wire x1="312.42" y1="205.74" x2="335.28" y2="205.74" width="0.1524" layer="91"/>
<junction x="335.28" y="205.74"/>
</segment>
<segment>
<pinref part="FRONT" gate="A" pin="GROUND@2"/>
<pinref part="GND7" gate="1" pin="GND"/>
<wire x1="266.7" y1="134.62" x2="243.84" y2="134.62" width="0.1524" layer="91"/>
<wire x1="243.84" y1="134.62" x2="243.84" y2="137.16" width="0.1524" layer="91"/>
<pinref part="FRONT" gate="A" pin="GROUND@1"/>
<wire x1="243.84" y1="137.16" x2="243.84" y2="149.86" width="0.1524" layer="91"/>
<wire x1="266.7" y1="137.16" x2="243.84" y2="137.16" width="0.1524" layer="91"/>
<junction x="243.84" y="137.16"/>
</segment>
<segment>
<pinref part="FRONT" gate="A" pin="GROUND@3"/>
<pinref part="GND6" gate="1" pin="GND"/>
<wire x1="312.42" y1="137.16" x2="335.28" y2="137.16" width="0.1524" layer="91"/>
<wire x1="335.28" y1="137.16" x2="335.28" y2="134.62" width="0.1524" layer="91"/>
<pinref part="FRONT" gate="A" pin="GROUND@4"/>
<wire x1="335.28" y1="134.62" x2="335.28" y2="121.92" width="0.1524" layer="91"/>
<wire x1="312.42" y1="134.62" x2="335.28" y2="134.62" width="0.1524" layer="91"/>
<junction x="335.28" y="134.62"/>
</segment>
</net>
<net name="F_R_EN" class="0">
<segment>
<wire x1="266.7" y1="144.78" x2="248.92" y2="144.78" width="0.1524" layer="91"/>
<label x="248.92" y="144.78" size="1.778" layer="95"/>
<pinref part="FRONT" gate="A" pin="1"/>
</segment>
<segment>
<pinref part="U4" gate="G$1" pin="GPIO26"/>
<wire x1="111.76" y1="208.28" x2="129.54" y2="208.28" width="0.1524" layer="91"/>
<label x="119.38" y="208.28" size="1.778" layer="95"/>
</segment>
</net>
<net name="F_R_INPUT0" class="0">
<segment>
<wire x1="266.7" y1="142.24" x2="248.92" y2="142.24" width="0.1524" layer="91"/>
<label x="248.92" y="142.24" size="1.778" layer="95"/>
<pinref part="FRONT" gate="A" pin="1A"/>
</segment>
<segment>
<pinref part="U4" gate="G$1" pin="GPIO88"/>
<wire x1="111.76" y1="162.56" x2="129.54" y2="162.56" width="0.1524" layer="91"/>
<label x="119.38" y="162.56" size="1.778" layer="95"/>
</segment>
</net>
<net name="F_R_OUTPUT0" class="0">
<segment>
<wire x1="266.7" y1="139.7" x2="248.92" y2="139.7" width="0.1524" layer="91"/>
<label x="248.92" y="139.7" size="1.778" layer="95"/>
<pinref part="FRONT" gate="A" pin="1Y"/>
</segment>
<segment>
<pinref part="FRONT_RIGHT" gate="G$1" pin="PWR"/>
<wire x1="289.56" y1="48.26" x2="266.7" y2="48.26" width="0.1524" layer="91"/>
<label x="266.7" y="48.26" size="1.778" layer="95"/>
</segment>
</net>
<net name="F_R_OUTPUT1" class="0">
<segment>
<wire x1="266.7" y1="132.08" x2="248.92" y2="132.08" width="0.1524" layer="91"/>
<label x="248.92" y="132.08" size="1.778" layer="95"/>
<pinref part="FRONT" gate="A" pin="2Y"/>
</segment>
<segment>
<pinref part="FRONT_RIGHT" gate="G$1" pin="GND"/>
<wire x1="289.56" y1="38.1" x2="266.7" y2="38.1" width="0.1524" layer="91"/>
<label x="266.7" y="38.1" size="1.778" layer="95"/>
</segment>
</net>
<net name="F_R_INPUT1" class="0">
<segment>
<wire x1="266.7" y1="129.54" x2="248.92" y2="129.54" width="0.1524" layer="91"/>
<label x="248.92" y="129.54" size="1.778" layer="95"/>
<pinref part="FRONT" gate="A" pin="2A"/>
</segment>
<segment>
<pinref part="U4" gate="G$1" pin="GPIO110"/>
<wire x1="111.76" y1="157.48" x2="129.54" y2="157.48" width="0.1524" layer="91"/>
<label x="119.38" y="157.48" size="1.778" layer="95"/>
</segment>
</net>
<net name="F_L_INPUT0" class="0">
<segment>
<wire x1="312.42" y1="142.24" x2="330.2" y2="142.24" width="0.1524" layer="91"/>
<label x="314.96" y="142.24" size="1.778" layer="95"/>
<pinref part="FRONT" gate="A" pin="4A"/>
</segment>
<segment>
<pinref part="U4" gate="G$1" pin="GPIO111"/>
<wire x1="111.76" y1="154.94" x2="129.54" y2="154.94" width="0.1524" layer="91"/>
<label x="119.38" y="154.94" size="1.778" layer="95"/>
</segment>
</net>
<net name="F_L_OUTPUT0" class="0">
<segment>
<wire x1="312.42" y1="139.7" x2="330.2" y2="139.7" width="0.1524" layer="91"/>
<label x="314.96" y="139.7" size="1.778" layer="95"/>
<pinref part="FRONT" gate="A" pin="4Y"/>
</segment>
<segment>
<pinref part="FRONT_LEFT" gate="G$1" pin="PWR"/>
<wire x1="289.56" y1="81.28" x2="266.7" y2="81.28" width="0.1524" layer="91"/>
<label x="266.7" y="81.28" size="1.778" layer="95"/>
</segment>
</net>
<net name="F_L_OUTPUT1" class="0">
<segment>
<wire x1="312.42" y1="132.08" x2="330.2" y2="132.08" width="0.1524" layer="91"/>
<label x="314.96" y="132.08" size="1.778" layer="95"/>
<pinref part="FRONT" gate="A" pin="3Y"/>
</segment>
<segment>
<pinref part="FRONT_LEFT" gate="G$1" pin="GND"/>
<wire x1="289.56" y1="71.12" x2="266.7" y2="71.12" width="0.1524" layer="91"/>
<label x="266.7" y="71.12" size="1.778" layer="95"/>
</segment>
</net>
<net name="F_L_INPUT1" class="0">
<segment>
<wire x1="312.42" y1="129.54" x2="330.2" y2="129.54" width="0.1524" layer="91"/>
<label x="314.96" y="129.54" size="1.778" layer="95"/>
<pinref part="FRONT" gate="A" pin="3A"/>
</segment>
<segment>
<pinref part="U4" gate="G$1" pin="PRU0.4"/>
<wire x1="111.76" y1="139.7" x2="129.54" y2="139.7" width="0.1524" layer="91"/>
<label x="119.38" y="139.7" size="1.778" layer="95"/>
</segment>
</net>
<net name="F_L_EN" class="0">
<segment>
<wire x1="312.42" y1="127" x2="330.2" y2="127" width="0.1524" layer="91"/>
<label x="314.96" y="127" size="1.778" layer="95"/>
<pinref part="FRONT" gate="A" pin="3"/>
</segment>
<segment>
<pinref part="U4" gate="G$1" pin="GPIO42"/>
<wire x1="111.76" y1="198.12" x2="129.54" y2="198.12" width="0.1524" layer="91"/>
<label x="119.38" y="198.12" size="1.778" layer="95"/>
</segment>
</net>
<net name="USB1.VIN" class="0">
<segment>
<pinref part="J1" gate="G$1" pin="1"/>
<wire x1="355.6" y1="78.74" x2="368.3" y2="78.74" width="0.1524" layer="91"/>
<label x="360.68" y="78.74" size="1.778" layer="95"/>
</segment>
<segment>
<pinref part="U4" gate="G$1" pin="USB1.VIN"/>
<wire x1="55.88" y1="185.42" x2="38.1" y2="185.42" width="0.1524" layer="91"/>
<label x="38.1" y="185.42" size="1.778" layer="95"/>
</segment>
</net>
<net name="USB1.D-" class="0">
<segment>
<pinref part="J1" gate="G$1" pin="2"/>
<wire x1="355.6" y1="76.2" x2="368.3" y2="76.2" width="0.1524" layer="91"/>
<label x="360.68" y="76.2" size="1.778" layer="95"/>
</segment>
<segment>
<pinref part="U4" gate="G$1" pin="USB1.D-"/>
<wire x1="55.88" y1="180.34" x2="38.1" y2="180.34" width="0.1524" layer="91"/>
<label x="38.1" y="180.34" size="1.778" layer="95"/>
</segment>
</net>
<net name="USB1.D+" class="0">
<segment>
<pinref part="J1" gate="G$1" pin="3"/>
<wire x1="355.6" y1="73.66" x2="368.3" y2="73.66" width="0.1524" layer="91"/>
<label x="360.68" y="73.66" size="1.778" layer="95"/>
</segment>
<segment>
<pinref part="U4" gate="G$1" pin="USB1.D+"/>
<wire x1="55.88" y1="182.88" x2="38.1" y2="182.88" width="0.1524" layer="91"/>
<label x="38.1" y="182.88" size="1.778" layer="95"/>
</segment>
</net>
<net name="USB1.ID" class="0">
<segment>
<pinref part="J1" gate="G$1" pin="4"/>
<wire x1="355.6" y1="71.12" x2="368.3" y2="71.12" width="0.1524" layer="91"/>
<label x="360.68" y="71.12" size="1.778" layer="95"/>
</segment>
<segment>
<pinref part="U4" gate="G$1" pin="USB1.ID"/>
<wire x1="55.88" y1="177.8" x2="38.1" y2="177.8" width="0.1524" layer="91"/>
<label x="38.1" y="177.8" size="1.778" layer="95"/>
</segment>
</net>
<net name="B_R_EN" class="0">
<segment>
<wire x1="266.7" y1="215.9" x2="248.92" y2="215.9" width="0.1524" layer="91"/>
<label x="248.92" y="215.9" size="1.778" layer="95"/>
<pinref part="BACK" gate="A" pin="1"/>
</segment>
<segment>
<pinref part="U4" gate="G$1" pin="GPIO64"/>
<wire x1="111.76" y1="170.18" x2="129.54" y2="170.18" width="0.1524" layer="91"/>
<label x="119.38" y="170.18" size="1.778" layer="95"/>
</segment>
</net>
<net name="B_R_INPUT0" class="0">
<segment>
<wire x1="266.7" y1="213.36" x2="248.92" y2="213.36" width="0.1524" layer="91"/>
<label x="248.92" y="213.36" size="1.778" layer="95"/>
<pinref part="BACK" gate="A" pin="1A"/>
</segment>
<segment>
<pinref part="U4" gate="G$1" pin="GPIO46"/>
<wire x1="111.76" y1="187.96" x2="129.54" y2="187.96" width="0.1524" layer="91"/>
<label x="119.38" y="187.96" size="1.778" layer="95"/>
</segment>
</net>
<net name="B_R_INPUT1" class="0">
<segment>
<wire x1="266.7" y1="200.66" x2="248.92" y2="200.66" width="0.1524" layer="91"/>
<label x="248.92" y="200.66" size="1.778" layer="95"/>
<pinref part="BACK" gate="A" pin="2A"/>
</segment>
<segment>
<pinref part="U4" gate="G$1" pin="GPIO44"/>
<wire x1="111.76" y1="193.04" x2="129.54" y2="193.04" width="0.1524" layer="91"/>
<label x="119.38" y="193.04" size="1.778" layer="95"/>
</segment>
</net>
<net name="B_L_INPUT0" class="0">
<segment>
<wire x1="312.42" y1="213.36" x2="330.2" y2="213.36" width="0.1524" layer="91"/>
<label x="314.96" y="213.36" size="1.778" layer="95"/>
<pinref part="BACK" gate="A" pin="4A"/>
</segment>
<segment>
<pinref part="U4" gate="G$1" pin="GPIO45"/>
<wire x1="111.76" y1="190.5" x2="129.54" y2="190.5" width="0.1524" layer="91"/>
<label x="119.38" y="190.5" size="1.778" layer="95"/>
</segment>
</net>
<net name="B_L_OUTPUT0" class="0">
<segment>
<wire x1="312.42" y1="210.82" x2="330.2" y2="210.82" width="0.1524" layer="91"/>
<label x="314.96" y="210.82" size="1.778" layer="95"/>
<pinref part="BACK" gate="A" pin="4Y"/>
</segment>
<segment>
<pinref part="BACK_LEFT" gate="G$1" pin="PWR"/>
<wire x1="215.9" y1="81.28" x2="193.04" y2="81.28" width="0.1524" layer="91"/>
<label x="193.04" y="81.28" size="1.778" layer="95"/>
</segment>
</net>
<net name="B_L_OUTPUT1" class="0">
<segment>
<wire x1="312.42" y1="203.2" x2="330.2" y2="203.2" width="0.1524" layer="91"/>
<label x="314.96" y="203.2" size="1.778" layer="95"/>
<pinref part="BACK" gate="A" pin="3Y"/>
</segment>
<segment>
<pinref part="BACK_LEFT" gate="G$1" pin="GND"/>
<wire x1="215.9" y1="71.12" x2="193.04" y2="71.12" width="0.1524" layer="91"/>
<label x="193.04" y="71.12" size="1.778" layer="95"/>
</segment>
</net>
<net name="B_L_INPUT1" class="0">
<segment>
<wire x1="312.42" y1="200.66" x2="330.2" y2="200.66" width="0.1524" layer="91"/>
<label x="314.96" y="200.66" size="1.778" layer="95"/>
<pinref part="BACK" gate="A" pin="3A"/>
</segment>
<segment>
<pinref part="U4" gate="G$1" pin="PRU0.5"/>
<wire x1="111.76" y1="137.16" x2="129.54" y2="137.16" width="0.1524" layer="91"/>
<label x="119.38" y="137.16" size="1.778" layer="95"/>
</segment>
</net>
<net name="B_L_EN" class="0">
<segment>
<wire x1="312.42" y1="198.12" x2="330.2" y2="198.12" width="0.1524" layer="91"/>
<label x="314.96" y="198.12" size="1.778" layer="95"/>
<pinref part="BACK" gate="A" pin="3"/>
</segment>
<segment>
<pinref part="U4" gate="G$1" pin="PRU0.2"/>
<wire x1="111.76" y1="144.78" x2="129.54" y2="144.78" width="0.1524" layer="91"/>
<label x="119.38" y="144.78" size="1.778" layer="95"/>
</segment>
</net>
<net name="B_R_OUTPUT1" class="0">
<segment>
<wire x1="266.7" y1="203.2" x2="248.92" y2="203.2" width="0.1524" layer="91"/>
<label x="248.92" y="203.2" size="1.778" layer="95"/>
<pinref part="BACK" gate="A" pin="2Y"/>
</segment>
<segment>
<pinref part="BACK_RIGHT" gate="G$1" pin="GND"/>
<wire x1="215.9" y1="38.1" x2="193.04" y2="38.1" width="0.1524" layer="91"/>
<label x="193.04" y="38.1" size="1.778" layer="95"/>
</segment>
</net>
<net name="B_R_OUTPUT0" class="0">
<segment>
<wire x1="266.7" y1="210.82" x2="248.92" y2="210.82" width="0.1524" layer="91"/>
<label x="248.92" y="210.82" size="1.778" layer="95"/>
<pinref part="BACK" gate="A" pin="1Y"/>
</segment>
<segment>
<pinref part="BACK_RIGHT" gate="G$1" pin="PWR"/>
<wire x1="215.9" y1="48.26" x2="193.04" y2="48.26" width="0.1524" layer="91"/>
<label x="193.04" y="48.26" size="1.778" layer="95"/>
</segment>
</net>
</nets>
</sheet>
</sheets>
<errors>
<approved hash="204,1,71.12,182.88,U4,BAT.VIN,,,,"/>
<approved hash="204,1,71.12,175.26,U4,VIN,,,,"/>
<approved hash="104,1,71.12,119.38,U4,VOUT,VDD_5V,,,"/>
<approved hash="204,1,71.12,116.84,U4,3.3V,,,,"/>
<approved hash="104,1,127,101.6,U4,VOUT,VDD_5V,,,"/>
<approved hash="204,1,127,99.06,U4,3.3V,,,,"/>
<approved hash="104,1,266.7,198.12,U1,VCC2,VDD_5V,,,"/>
<approved hash="104,1,312.42,215.9,U1,VCC1,VDD_5V,,,"/>
<approved hash="104,1,266.7,127,U2,VCC2,VDD_5V,,,"/>
<approved hash="104,1,312.42,144.78,U2,VCC1,VDD_5V,,,"/>
<approved hash="113,1,193.571,130.071,FRAME1,,,,,"/>
</errors>
</schematic>
</drawing>
<compatibility>
<note version="6.3" minversion="6.2.2" severity="warning">
Since Version 6.2.2 text objects can contain more than one line,
which will not be processed correctly with this version.
</note>
</compatibility>
</eagle>
